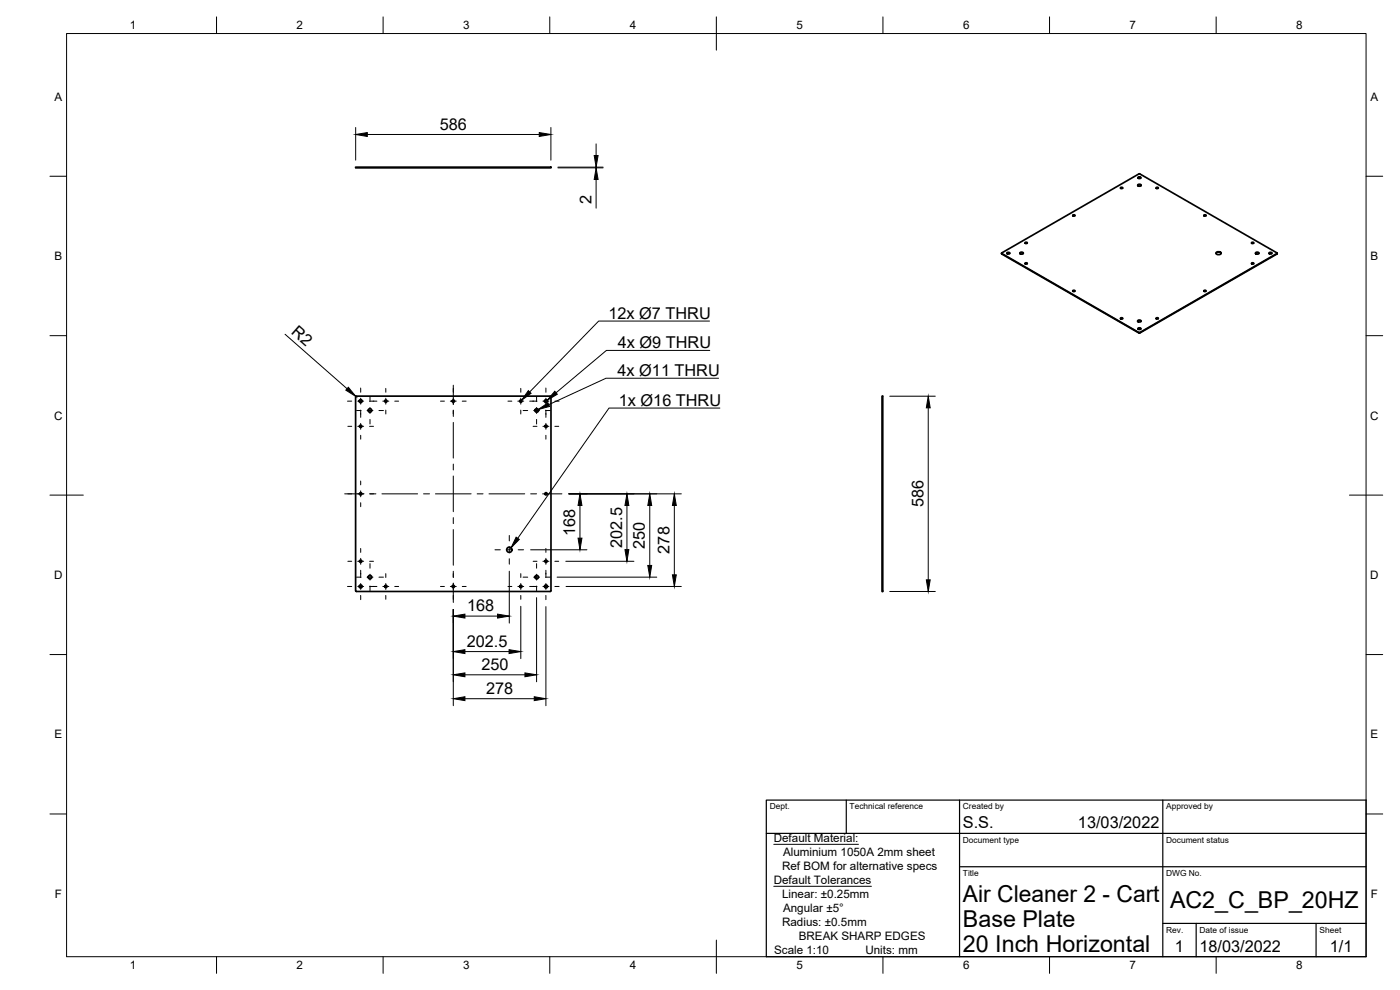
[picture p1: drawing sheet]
<svg xmlns="http://www.w3.org/2000/svg" width="420mm" height="297mm" viewBox="0 0 420 297" stroke-linecap="round" stroke-linejoin="round" font-family="sans-serif">
<!-- layer: Visible -->
<g fill="none" stroke="#000" stroke-width=".51">
<path d="M106.7 50.2h58.7v.2h-58.7zM336.3 56.5h.6M341.4 55.5l.7-.2 .4 .4-.7 .2zM341.4 55.7l.6-.3 .5 .3M341.5 53.4l.5-.2 .4 .2M341.6 53.1h.5l.3 .3-.6 .2-.3-.2zM341.8 52.2l-41.2 23.8M341.8 52.2h.3M342.1 52.2l41.1 23.8M347 56.5h.6M300.6 76v.1M300.6 76.1l41.3 23.8 41.4-23.8"/>
<path d="M300.6 76l41.3 23.8 41.3-23.8M302.2 76l.4-.2 .4 .2M302.3 75.8l.4-.1 .3 .3-.5 .2-.3-.2zM306.1 75.9l.6-.2 .4 .3-.6 .3zM306.1 76l.5-.2 .5 .2M307.6 73h.7M307.6 79.1h.7M322 64.7h.6M361.3 64.7h.6M364.9 76l.8-.3 .8 .3M365 75.8a.82 .82 0 0 1 .8-.3 .82 .82 0 0 1 .6 .6 .82 .82 0 0 1-.8 .4 .82 .82 0 0 1-.6-.7zM375.6 79.1h.6"/>
<path d="M375.6 73h.6M376.8 75.9l.6-.2 .4 .3-.6 .3zM376.8 76l.5-.2 .5 .2M380.9 76l.4-.2 .4 .2M381 75.8l.4-.1 .3 .3-.5 .2-.4-.2zM383.3 76v.1M322 87.4h.6M336.3 95.6h.6M341.4 96.2l.7-.2 .4 .4-.7 .2zM341.4 96.4l.5-.2 .6 .2M341.5 98.7l.5-.2 .4 .2M341.6 98.4h.5l.3 .3-.6 .2-.3-.2z"/>
<path d="M347 95.6h.6M361.3 87.4h.6M106.7 119.1v58.2M106.7 119.1l.2-.2h58.4l.1 58.4M264.7 118.9h.2v58.6h-.2zM106.7 177.2l.2 .2 58.2 .1 .3-.3"/>
<circle cx="336.6" cy="56.4" r=".26"/>
<circle cx="347.3" cy="56.4" r=".26"/>
<circle cx="308" cy="79.1" r=".26"/>
<circle cx="308" cy="72.9" r=".26"/>
<circle cx="322.3" cy="64.7" r=".26"/>
<circle cx="361.6" cy="64.7" r=".26"/>
<circle cx="375.9" cy="72.9" r=".26"/>
<circle cx="375.9" cy="79.1" r=".26"/>
<circle cx="322.3" cy="87.3" r=".26"/>
<circle cx="336.6" cy="95.6" r=".26"/>
<circle cx="347.3" cy="95.6" r=".26"/>
<circle cx="361.6" cy="87.3" r=".26"/>
<circle cx="108.2" cy="127.9" r=".35"/>
<circle cx="108.2" cy="120.4" r=".46"/>
<circle cx="111" cy="123.1" r=".54"/>
<circle cx="115.8" cy="120.4" r=".35"/>
<circle cx="136" cy="120.4" r=".35"/>
<circle cx="156.3" cy="120.4" r=".35"/>
<circle cx="161.1" cy="123.1" r=".54"/>
<circle cx="163.9" cy="127.9" r=".35"/>
<circle cx="163.9" cy="120.4" r=".46"/>
<circle cx="108.2" cy="148.2" r=".35"/>
<circle cx="163.9" cy="148.2" r=".35"/>
<circle cx="108.2" cy="168.4" r=".35"/>
<circle cx="108.2" cy="176" r=".46"/>
<circle cx="111" cy="173.2" r=".54"/>
<circle cx="115.8" cy="176" r=".35"/>
<circle cx="136" cy="176" r=".35"/>
<circle cx="152.9" cy="164.9" r=".79"/>
<circle cx="156.3" cy="176" r=".35"/>
<circle cx="161.1" cy="173.2" r=".54"/>
<circle cx="163.9" cy="168.4" r=".35"/>
<circle cx="163.9" cy="176" r=".46"/>
</g>
<!-- layer: Visible Narrow -->
<path d="M300.6 76v.2M383.2 76v.2M341.8 99.8v.1M342.1 99.8v.1" fill="none" stroke="#000" stroke-width=".3"/>
<!-- layer: Border -->
<g fill="none" stroke="#000" stroke-width=".3">
<path d="M20 10.1h390v276.9h-390zM65 5.1v5M115 5.1v5M165 5.1v5M215 5.1v10M265 5.1v5M315 5.1v5M365 5.1v5M15 52.9h5M410 52.9h5M15 100.7h5M410 100.7h5"/>
<path d="M15 148.6h10M405 148.6h10M15 196.4h5M410 196.4h5M15 244.2h5M410 244.2h5M65 287v5M115 287v5M165 287v5M215 282.1v9.9M265 287v5M315 287v5"/>
<path d="M365 287v5"/>
</g>
<!-- layer: TitleBlock -->
<path d="M230 240.1h180v46.9h-180zM230 250h180M254 240.1v9.9M288 240.1v46.9M349 240.1v46.9M288 260.1h122M349 277.1h61M359 277.1v9.9M395 277.1v9.9" fill="none" stroke="#000" stroke-width=".36"/>
<!-- layer: Dimensions -->
<g fill="none" stroke="#000" stroke-width=".3">
<path d="M106.7 38.3v9.8M165.3 38.3v9.8M110.2 40.4h51.6M167.4 50.2h13.6M167.4 50.4h13.6M178.9 43.2v3.5M178.9 50.2v.2M178.9 53.9v8.6M85.6 100.3l18.6 16.3M106.8 118.9l.1 .2M267 118.9h13.7M278.6 122.4v51.6"/>
<path d="M170.7 148.2h33.8M174.1 151.7v9.8M188.2 151.7v13.2M195 151.7v18M202.4 151.7v20.8M152.8 171.4v15.6M159.2 165h16.9M161 179.3v25.3M167.2 173.2h29.9M169.8 168.4h20.4M169.9 176h34.6M267 177.5h13.7"/>
<path d="M136 182.9v28.8M139.5 184.9h9.8M139.5 195.5h13.3M156.3 181.9v15.7M163.8 182v29.7M139.5 202.5h18M139.5 209.6h20.8"/>
</g>
<g fill="#000" stroke="#000" stroke-width=".3">
<path d="M106.7 40.4l3.5-.6v1.1zM161.8 39.8l3.5 .6-3.5 .5zM178.3 46.7h1.2l-.6 3.5zM178.9 50.4l.6 3.5h-1.2zM104.5 116.2l2.3 2.7-3-1.8zM278.6 118.9l.6 3.5h-1.2zM174.1 148.2l.5 3.5h-1.1zM188.2 148.2l.5 3.5h-1.1zM195 148.2l.6 3.5h-1.2zM202.4 148.2l.6 3.5h-1.2zM173.5 161.5h1.1l-.5 3.5zM187.6 164.9h1.1l-.5 3.5z"/>
<path d="M194.4 169.7h1.2l-.6 3.5zM201.8 172.5h1.2l-.6 3.5zM278 174h1.2l-.6 3.5zM136 184.9l3.5-.6v1.1zM136 195.5l3.5-.6v1.2zM149.3 184.3l3.5 .6-3.5 .5zM152.8 194.9l3.5 .6-3.5 .6zM136 202.5l3.5-.6v1.2zM136 209.6l3.5-.6v1.2zM157.5 201.9l3.5 .6-3.5 .6zM160.3 209l3.5 .6-3.5 .6z"/>
</g>
<!-- layer: Annotations -->
<path d="M158.6 117.2l.8 .8-2.9 2.1zM166.5 117.4l.8 .9-3.1 1.8zM161.5 122.9l2.9-2 .5 1zM154.9 161.2l1 .6-2.5 2.6z" fill="#000" stroke="#000" stroke-width=".3"/>
<path d="M212.9 96.3h-33.2l-20.7 21.3M213 105.1h-31l-15.1 12.7M215.6 113.5h-33.7l-17.2 7.9M216 122.4h-33.2l-27.4 39.1M232.2 253.3h25.4M232.2 265.9h29.3" fill="none" stroke="#000" stroke-width=".3"/>
<!-- layer: Center Lines -->
<g fill="none" stroke="#000" stroke-width=".3">
<path d="M108.2 116.4v1.3M108.2 119.5v1.8M111 119.1v1.4M115.8 116.5v1.2M115.8 119.5v1.8M136 115.6v5.8M156.3 116.5v1.2M156.3 119.5v1.8M161 119.1v1.4M163.8 116.4v1.3M163.8 119.5v1.8M104.3 120.4h1.3"/>
<path d="M104.4 127.9h1.2M107 123.2h1.4M107.4 127.9h1.7M107.4 120.4h1.7M108.2 123v2.2M108.2 127v1.8M108.2 130.6v1.2M110.2 123.2h1.7M110.9 127.9h1.2M110.9 120.4h2.2M111 122.3v1.8M111 125.8v1.4"/>
<path d="M113.7 123.2h1.4M114.9 120.4h1.8M115.8 123v1.2M118.5 120.4h1.1M132.2 120.4h1.2M135.1 120.4h1.8M136 123v2M136 126.7v10.7M136 139.2v1.8M138.7 120.4h1.2M152.4 120.4h1.2M155.4 120.4h1.8"/>
<path d="M156.3 123v1.2M157 123.2h1.4M159 120.4h2.2M160 127.9h1.2M160.1 123.2h1.8M161 122.3v1.8M161 125.8v1.4M162.9 127.9h1.8M162.9 120.4h1.8M163.7 123.2h1.4M163.8 123v2.2M163.8 127v1.8"/>
<path d="M163.8 130.6v1.2M166.5 127.9h1.2M166.5 120.4h1.3M103.4 148.2h5.8M108.2 144.3v1.2M108.2 147.3v1.8M108.2 150.8v1.2M110.9 148.2h1.9M114.6 148.2h10.7M127.1 148.2h1.8M130.7 148.2h10.7M136 142.8v10.7"/>
<path d="M136 155.3v1.8M136 158.9v10.7M143.2 148.2h1.8M146.7 148.2h10.8M159.3 148.2h1.7M162.8 148.2h5.8M104.3 176h1.3M104.4 168.4h1.2M107 173.2h1.4M107.4 176h1.7M107.4 168.4h1.7M108.2 164.6v1.1"/>
<path d="M108.2 167.5v1.8M108.2 171.1v2.2M108.2 175.1v1.8M108.2 178.7v1.2M110.2 173.2h1.7M110.9 176h2.2M110.9 168.4h1.2M111 169.1v1.4M111 172.3v1.8M111 175.8v1.4M113.7 173.2h1.4M114.9 176h1.8"/>
<path d="M115.8 172.1v1.2M115.8 175.1v1.8M115.8 178.7v1.1M118.5 176h1.1M132.2 176h1.2M135.1 176h1.8M136 171.4v1.9M136 174.9v5.9M138.7 176h1.2M148.5 165h1.7M152 165h1.7M152.4 176h1.2"/>
<path d="M152.8 160.7v1.6M152.8 164.1v1.8M152.8 167.6v1.7M155.4 176h1.8M155.5 165h1.6M156.3 172.1v1.2M156.3 175.1v1.8M156.3 178.7v1.1M157 173.2h1.4M159 176h2.2M160 168.4h1.2M160.1 173.2h1.8"/>
<path d="M161 169.1v1.4M161 172.3v1.8M161 175.8v1.4M162.9 176h1.8M162.9 168.4h1.8M163.7 173.2h1.4M163.8 164.6v1.1M163.8 167.5v1.8M163.8 171.1v2.2M163.8 175.1v1.8M163.8 178.7v1.2M166.5 176h1.3"/>
<path d="M166.5 168.4h1.2"/>
</g>
<g font-size="7">
<text x="289" y="270.6">Air Cleaner 2 - Cart</text>
<text x="351.1" y="272.3">AC2_C_BP_20HZ</text>
<text x="289" y="278.1">Base Plate</text>
<text x="289" y="285.5">20 Inch Horizontal</text>
</g>
<g font-size="4.9">
<text x="132" y="38.9">586</text>
<text x="177.5" y="61.2" transform="rotate(-90 177.5 61.2)">2</text>
<text x="182.6" y="95.6">12x Ø7 THRU</text>
<text x="87.2" y="99.9" transform="rotate(41 87.2 99.9)">R2</text>
<text x="185.4" y="104.4">4x Ø9 THRU</text>
<text x="185.3" y="112.8">4x Ø11 THRU</text>
<text x="185.7" y="121.7">1x Ø16 THRU</text>
<text x="277.1" y="152.2" transform="rotate(-90 277.1 152.2)">586</text>
<text x="172.6" y="160.8" transform="rotate(-90 172.6 160.8)">168</text>
<text x="186.7" y="164.4" transform="rotate(-90 186.7 164.4)">202.5</text>
<text x="193.5" y="164.7" transform="rotate(-90 193.5 164.7)">250</text>
<text x="200.9" y="166.1" transform="rotate(-90 200.9 166.1)">278</text>
<text x="140.2" y="183.4">168</text>
<text x="140.1" y="194">202.5</text>
<text x="144.5" y="201">250</text>
<text x="145.9" y="208.2">278</text>
<text x="289" y="248.5">S.S.</text>
<text x="323.5" y="248.5">13/03/2022</text>
<text x="352.6" y="285.7">1</text>
<text x="360" y="285.5">18/03/2022</text>
<text x="399.1" y="285.7">1/1</text>
</g>
<g font-size="3.5">
<text x="39" y="8.8">1</text>
<text x="89" y="8.8">2</text>
<text x="139" y="8.8">3</text>
<text x="189" y="8.8">4</text>
<text x="239" y="8.8">5</text>
<text x="289" y="8.8">6</text>
<text x="339" y="8.8">7</text>
<text x="389" y="8.8">8</text>
<text x="16.3" y="30.2">A</text>
<text x="411.3" y="30.2">A</text>
<text x="16.3" y="78">B</text>
<text x="411.3" y="78">B</text>
<text x="16.2" y="125.9">C</text>
<text x="411.2" y="125.9">C</text>
<text x="16.2" y="173.7">D</text>
<text x="411.2" y="173.7">D</text>
<text x="16.3" y="221.6">E</text>
<text x="411.3" y="221.6">E</text>
<text x="232.2" y="252.6">Default Material:</text>
<text x="235" y="256.8">Aluminium 1050A 2mm sheet</text>
<text x="234.7" y="261">Ref BOM for alternative specs</text>
<text x="16.4" y="269.4">F</text>
<text x="232.2" y="265.2">Default Tolerances</text>
<text x="234.7" y="269.4">Linear: ±0.25mm</text>
<text x="411.4" y="269.4">F</text>
<text x="235" y="273.5">Angular ±5°</text>
<text x="234.7" y="277.7">Radius: ±0.5mm</text>
<text x="239.7" y="281.9">BREAK SHARP EDGES</text>
<text x="232.3" y="286.1">Scale 1:10</text>
<text x="259.7" y="286.1">Units: mm</text>
<text x="39" y="290.8">1</text>
<text x="89" y="290.8">2</text>
<text x="139" y="290.8">3</text>
<text x="189" y="290.8">4</text>
<text x="239" y="290.8">5</text>
<text x="289" y="290.8">6</text>
<text x="339" y="290.8">7</text>
<text x="389" y="290.8">8</text>
</g>
<g font-size="2.5">
<text x="231" y="242.9">Dept.</text>
<text x="255" y="242.9">Technical reference</text>
<text x="289" y="242.9">Created by</text>
<text x="350" y="242.9">Approved by</text>
<text x="289" y="252.8">Document type</text>
<text x="350" y="252.8">Document status</text>
<text x="289" y="262.9">Title</text>
<text x="350" y="262.9">DWG No.</text>
<text x="350" y="279.9">Rev.</text>
<text x="360" y="279.9">Date of issue</text>
<text x="396" y="279.9">Sheet</text>
</g>
</svg>
